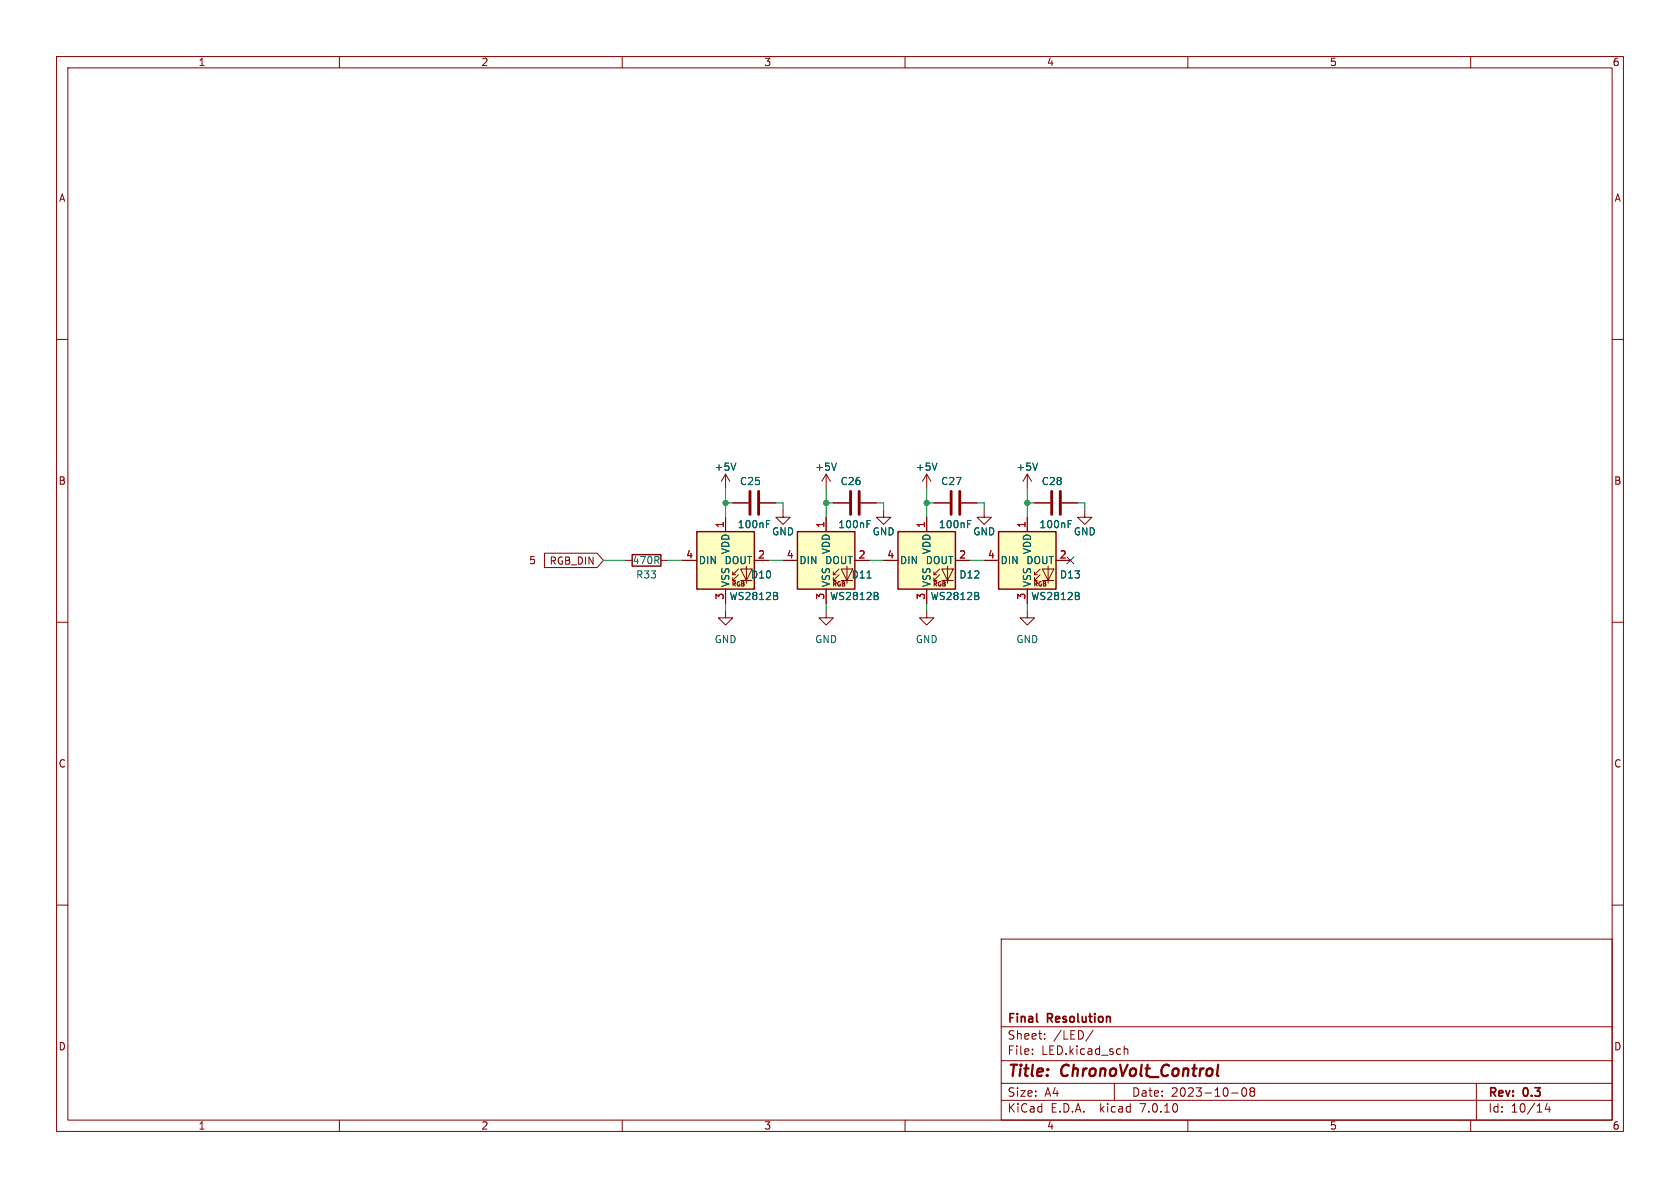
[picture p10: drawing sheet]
<svg xmlns="http://www.w3.org/2000/svg" width="297mm" height="210mm" viewBox="0 0 297 210" stroke-linecap="round" stroke-linejoin="round" font-family="sans-serif">
<g fill="none" stroke="#840000" stroke-width=".18">
<path d="M10 10h277v190h-277zM12 12h273v186h-273zM60 10v2M110 10v2M160 10v2M210 10v2M260 10v2M10 60h2M285 60h2M96.3 97.8h9.3l1.1 1.3-1.1 1.2h-9.3zM110.5 99.1h1.3M116.8 99.1h1.3"/>
<path d="M120.6 99.1h2.6M128.3 83.8l-.8 1.3M128.3 83.8v2.6M128.3 91.4v2.6M128.3 83.8l.7 1.3M129.5 88.9h2.8M133.3 99.1h2.6M134.4 88.9h2.8M138.4 90.2v1.2h1.3l-1.3 1.3-1.2-1.3h1.2M138.4 99.1h2.6M146 83.8v2.6M146 91.4v2.6"/>
<path d="M146 83.8l-.7 1.3M146 83.8l.8 1.3M147.3 88.9h2.8M151.1 99.1h2.6M152.1 88.9h2.8M156.2 90.2v1.2h1.3l-1.3 1.3-1.3-1.3h1.3M156.2 99.1h2.5M163.8 83.8v2.6M163.8 91.4v2.6M163.8 83.8l-.7 1.3M163.8 83.8l.8 1.3M165.1 88.9h2.8"/>
<path d="M168.9 99.1h2.5M169.9 88.9h2.8M174 90.2v1.2h1.3l-1.3 1.3-1.3-1.3h1.3M174 99.1h2.5M181.6 83.8v2.6M181.6 91.4v2.6M181.6 83.8l-.8 1.3M181.6 83.8l.8 1.3M182.9 88.9h2.8M186.7 99.1h2.5M187.7 88.9h2.8M191.8 90.2v1.2h1.2l-1.2 1.3-1.3-1.3h1.3"/>
<path d="M10 110h2M128.3 108v1.2h1.2l-1.2 1.3-1.3-1.3h1.3M128.3 104.1v2.6M129.5 102.6h.5M129.5 101.6h.5M130.6 101.6l-1.1 1v-.5M130.6 100.6l-1.1 1v-.5M130.9 100.6h2.1l-1 2zM130.9 102.6h2.1M132 100.1v3M146 108v1.2h1.3l-1.3 1.3-1.2-1.3h1.2M146 104.1v2.6"/>
<path d="M147.3 102.6h.5M147.3 101.6h.5M148.3 101.6l-1 1v-.5M148.3 100.6l-1 1v-.5M148.7 100.6h2l-1 2zM148.7 102.6h2M149.7 100.1v3M163.8 108v1.2h1.3l-1.3 1.3-1.2-1.3h1.2M163.8 104.1v2.6M165.1 102.6h.5M165.1 101.6h.5M166.1 101.6l-1 1v-.5"/>
<path d="M166.1 100.6l-1 1v-.5M166.5 100.6h2l-1 2zM166.5 102.6h2M167.5 100.1v3M181.6 108v1.2h1.3l-1.3 1.3-1.3-1.3h1.3M181.6 104.1v2.6M182.9 102.6h.5M182.9 101.6h.5M183.9 101.6l-1 1v-.5M183.9 100.6l-1 1v-.5M184.3 100.6h2l-1 2zM184.3 102.6h2"/>
<path d="M185.3 100.1v3M285 110h2M10 160h2M285 160h2M177 166h108v32h-108zM60 198v2M110 198v2M160 198v2M177 194.5h108M177 191.5h108M177 187.5h108M177 181.5h108"/>
<path d="M182.5 186.3v.1M182.5 185.5v.1M184.7 183.6v.1M184.7 182.8v.1M193.2 182.1l-1.2 2M197 191.5v3M198.7 184.9v1.5M198.7 185.5l.3-.1 .3 .1 .1 .9M210 198v2M217.7 193.2h1.2M219.7 192.4l.2-.1a.81 .81 0 0 1 .6 .6 .81 .81 0 0 1-.3 .8l-.2 .1a.81 .81 0 0 1-.3-1.4zM221.2 192.9l-.2-.2 .2-.4 .5 .1 .1 .2-.3 .3"/>
<path d="M221.2 192.9l-.2 .3v.3l.2 .3 .5-.1 .1-.2-.1-.4-.2-.2M221.2 192.9h.3M260 198v2M261 191.5v6.5M273.5 195l-.3 1.1h.9M273.9 195.6v1"/>
</g>
<path d="M183.3 180.6l.2 .1" fill="none" stroke="#840000" stroke-width=".3"/>
<path d="M132.6 86.9v4M134.1 86.9v4M150.4 86.9v4M151.9 86.9v4M168.1 86.9v4M169.7 86.9v4M185.9 86.9v4M187.5 86.9v4" fill="none" stroke="#840000" stroke-width=".51"/>
<g fill="none" stroke="#006464" stroke-width=".18">
<path d="M130.1 81.9l-.4 1.2M135.5 92.6h.4M135.5 92h.6M147.9 81.9l-.5 1.2M153.3 92.6h.4M153.3 92h.6M165.6 81.9l-.4 1.2M171.1 92.6h.4M171.1 92h.6M183.4 81.9l-.4 1.2M188.8 92.6h.5M188.8 92h.6"/>
<path d="M137.4 105.4l.1 .2-.1 .3M137.4 104.8v.4M153.3 102.2h.7M155.2 105.4l.1 .2-.1 .3M155.2 104.8v.4M172.9 105.4l.2 .2-.2 .3M172.9 104.8v.4M190.7 105.4l.1 .2-.1 .3M190.7 104.8v.4"/>
</g>
<g fill="#ffffc2" stroke="#ffffc2" stroke-width=".18">
<path d="M141 94h10.1v10.1h-10.1z"/>
<path d="M158.7 94h10.2v10.1h-10.2z"/>
<path d="M176.5 94h10.2v10.1h-10.2z"/>
<path d="M123.2 94h10.1v10.1h-10.1z"/>
</g>
<path d="M111.8 98h5v2.1h-5zM123.2 94h10.1v10.1h-10.1zM141 94h10.1v10.1h-10.1zM158.7 94h10.2v10.1h-10.2zM176.5 94h10.2v10.1h-10.2z" fill="none" stroke="#840000" stroke-width=".25"/>
<g fill="none" stroke="#009600" stroke-width=".18">
<path d="M106.7 99.1h3.8M118.1 99.1h2.5M128.3 88.9h1.2M128.3 86.4v5M135.9 99.1h2.5M137.2 88.9h1.2v1.3M146 88.9h1.3M146 86.4v5M153.7 99.1h2.5M154.9 88.9h1.3v1.3M163.8 86.4v5M163.8 88.9h1.3"/>
<path d="M171.4 99.1h2.6M172.7 88.9h1.3v1.3M181.6 88.9h1.3M181.6 86.4v5M190.5 88.9h1.3v1.3M128.3 106.7v1.3M146 106.7v1.3M163.8 106.7v1.3M181.6 106.7v1.3"/>
</g>
<path d="M188.6 98.5l1.2 1.2M189.8 98.5l-1.2 1.2" fill="none" stroke="#000084" stroke-width=".18"/>
<g fill="#009600" stroke="#009600" stroke-width=".18">
<circle cx="163.8" cy="88.9" r=".46"/>
<circle cx="181.6" cy="88.9" r=".46"/>
<circle cx="128.3" cy="88.9" r=".46"/>
<circle cx="146" cy="88.9" r=".46"/>
</g>
<g font-size="2.8" fill="#840000">
<text x="178" y="190.9">Title:</text>
<text x="187.7" y="190.9">ChronoVolt_Control</text>
</g>
<g font-size="2.1" fill="#840000">
<text x="178" y="184">Sheet:</text>
<text x="178" y="181.2">Final</text>
<text x="185.2" y="181.2">Resolution</text>
<text x="186.2" y="184">/LED/</text>
<text x="178" y="186.7">File:</text>
<text x="184.1" y="186.7">LED.kicad_sch</text>
<text x="178" y="196.9">KiCad</text>
<text x="178" y="194.1">Size:</text>
<text x="184.7" y="194.1">A4</text>
<text x="185.7" y="196.9">E.D.A.</text>
<text x="194.6" y="196.9">kicad</text>
<text x="200" y="194.1">Date:</text>
<text x="201.8" y="196.9">7.0.10</text>
<text x="207" y="194.1">2023-10-08</text>
<text x="263" y="194.3">Rev:</text>
<text x="263" y="196.9">Id:</text>
<text x="267.1" y="196.9">10/14</text>
<text x="269.4" y="194.3">0.3</text>
</g>
<g font-size="1.8" fill="#840000">
<text x="35" y="11.9">1</text>
<text x="85" y="11.9">2</text>
<text x="135" y="11.9">3</text>
<text x="185" y="11.9">4</text>
<text x="235" y="11.9">5</text>
<text x="285" y="11.9">6</text>
<text x="10.3" y="35.9">A</text>
<text x="285.3" y="35.9">A</text>
<text x="10.3" y="85.9">B</text>
<text x="285.3" y="85.9">B</text>
<text x="93.4" y="99.9">5</text>
<text x="97.1" y="100">RGB_DIN</text>
<text x="10.3" y="135.9">C</text>
<text x="285.3" y="135.9">C</text>
<text x="10.3" y="185.9">D</text>
<text x="285.3" y="185.9">D</text>
<text x="35" y="199.9">1</text>
<text x="85" y="199.9">2</text>
<text x="135" y="199.9">3</text>
<text x="185" y="199.9">4</text>
<text x="235" y="199.9">5</text>
<text x="285" y="199.9">6</text>
</g>
<g font-size="1.8" fill="#006464">
<text x="126.2" y="83.4">+5V</text>
<text x="144" y="83.4">+5V</text>
<text x="161.8" y="83.4">+5V</text>
<text x="179.6" y="83.4">+5V</text>
<text x="130.7" y="86">C25</text>
<text x="148.5" y="86">C26</text>
<text x="166.3" y="86">C27</text>
<text x="184.1" y="86">C28</text>
<text x="130.3" y="93.6">100nF</text>
<text x="136.4" y="94.8">GND</text>
<text x="148.1" y="93.6">100nF</text>
<text x="154.2" y="94.8">GND</text>
<text x="165.9" y="93.6">100nF</text>
<text x="172" y="94.8">GND</text>
<text x="183.7" y="93.6">100nF</text>
<text x="189.7" y="94.8">GND</text>
<text x="111.7" y="99.9">470R</text>
<text x="123.4" y="99.9">DIN</text>
<text x="128" y="99.9">DOUT</text>
<text x="129.1" y="98.1" transform="rotate(-90 129.1 98.1)">VDD</text>
<text x="141.2" y="99.9">DIN</text>
<text x="145.8" y="99.9">DOUT</text>
<text x="146.9" y="98.1" transform="rotate(-90 146.9 98.1)">VDD</text>
<text x="159" y="99.9">DIN</text>
<text x="163.6" y="99.9">DOUT</text>
<text x="164.7" y="98.1" transform="rotate(-90 164.7 98.1)">VDD</text>
<text x="176.8" y="99.9">DIN</text>
<text x="181.3" y="99.9">DOUT</text>
<text x="182.5" y="98.1" transform="rotate(-90 182.5 98.1)">VDD</text>
<text x="112.4" y="102.5">R33</text>
<text x="128.9" y="106.3">WS2812B</text>
<text x="129.1" y="103.9" transform="rotate(-90 129.1 103.9)">VSS</text>
<text x="132.7" y="102.5">D10</text>
<text x="146.6" y="106.3">WS2812B</text>
<text x="146.9" y="103.9" transform="rotate(-90 146.9 103.9)">VSS</text>
<text x="150.5" y="102.5">D11</text>
<text x="164.4" y="106.3">WS2812B</text>
<text x="164.7" y="103.9" transform="rotate(-90 164.7 103.9)">VSS</text>
<text x="169.5" y="102.5">D12</text>
<text x="182.2" y="106.3">WS2812B</text>
<text x="182.5" y="103.9" transform="rotate(-90 182.5 103.9)">VSS</text>
<text x="187.3" y="102.5">D13</text>
<text x="126.2" y="113.9">GND</text>
<text x="144" y="113.9">GND</text>
<text x="161.8" y="113.9">GND</text>
<text x="179.6" y="113.9">GND</text>
</g>
<g font-size="1.8" fill="#a90000">
<text x="128" y="93.4" transform="rotate(-90 128 93.4)">1</text>
<text x="145.8" y="93.4" transform="rotate(-90 145.8 93.4)">1</text>
<text x="163.6" y="93.4" transform="rotate(-90 163.6 93.4)">1</text>
<text x="181.4" y="93.4" transform="rotate(-90 181.4 93.4)">1</text>
<text x="121.2" y="98.8">4</text>
<text x="133.9" y="98.8">2</text>
<text x="139" y="98.8">4</text>
<text x="151.7" y="98.8">2</text>
<text x="156.8" y="98.8">4</text>
<text x="169.5" y="98.8">2</text>
<text x="174.6" y="98.8">4</text>
<text x="187.3" y="98.8">2</text>
<text x="128" y="106.1" transform="rotate(-90 128 106.1)">3</text>
<text x="145.8" y="106.1" transform="rotate(-90 145.8 106.1)">3</text>
<text x="163.6" y="106.1" transform="rotate(-90 163.6 106.1)">3</text>
<text x="181.4" y="106.1" transform="rotate(-90 181.4 106.1)">3</text>
</g>
<g font-size="1.1" fill="#840000">
<text x="129.3" y="103.9">RGB</text>
<text x="147" y="103.9">RGB</text>
<text x="164.8" y="103.9">RGB</text>
<text x="182.6" y="103.9">RGB</text>
</g>
</svg>
